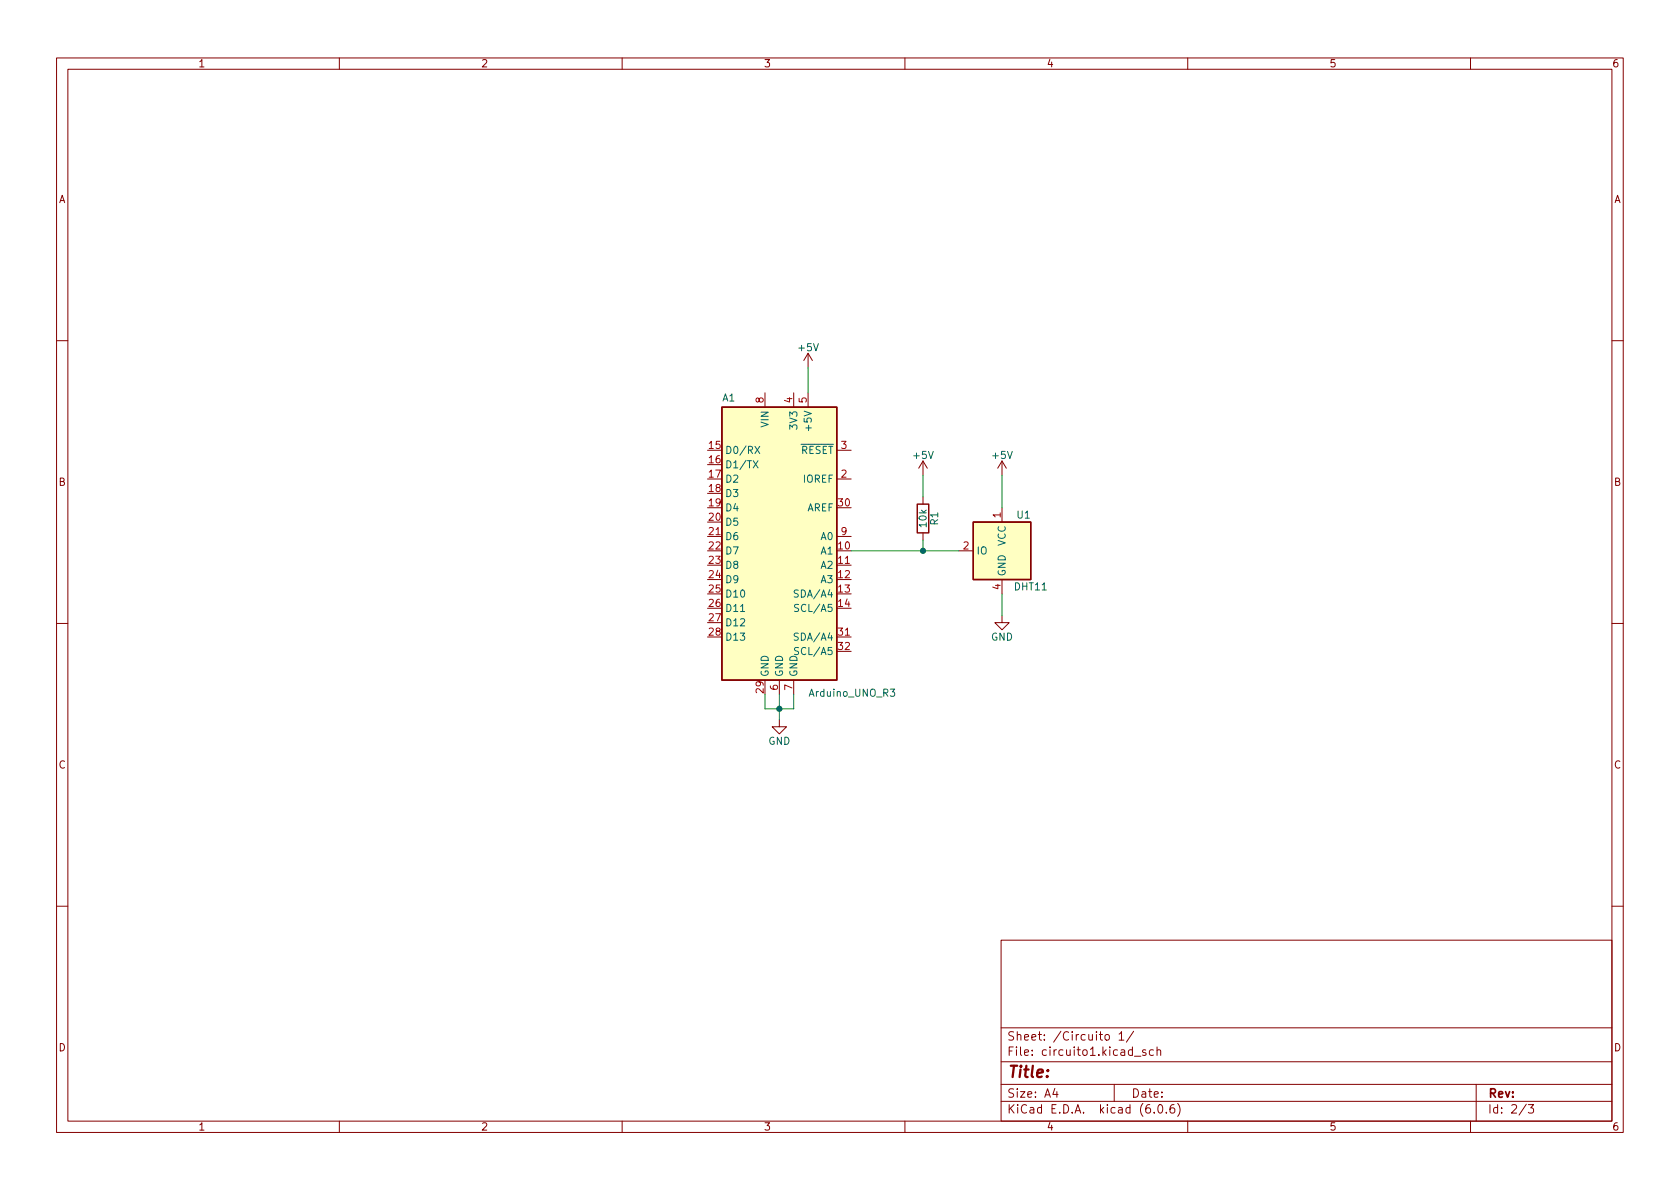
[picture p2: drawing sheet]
<svg xmlns="http://www.w3.org/2000/svg" width="297mm" height="210mm" viewBox="0 0 297 210" stroke-linecap="round" stroke-linejoin="round" font-family="sans-serif">
<g fill="none" stroke="#840000" stroke-width=".18">
<path d="M10 10.2h277v190.1h-277zM12 12.2h273v186.1h-273zM60 10.2v2M110 10.2v2M160 10.2v2M210 10.2v2M260 10.2v2M10 60.2h2M135.3 69.5v2.5M140.3 69.5v2.5M142.9 62.5v2.5M142.9 69.5v2.5"/>
<path d="M142.9 62.5l-.8 1.2M142.9 62.5l.7 1.2M148 79.6h2.5M285 60.2h2M125.1 94.9h2.5M148 99.9h2.5M148 84.7h2.5M148 94.9h2.5M163.2 81.5l-.8 1.3M163.2 81.5v2.6M163.2 87.9v1.2M163.2 94.2v1.3"/>
<path d="M163.2 81.5l.8 1.3M169.5 97.4h2.6M177.2 81.5v2.6M177.2 89.8v2.5M177.2 81.5l-.8 1.3M177.2 81.5l.7 1.3M10 110.2h2M148 112.6h2.5M177.2 108.8v1.3h1.2l-1.2 1.3-1.3-1.3h1.3M177.2 102.5v2.5M285 110.2h2M137.8 127.2v1.3h1.3l-1.3 1.3-1.3-1.3h1.3"/>
<path d="M137.8 120.3v2.5M140.3 120.3v2.5M10 160.2h2M177 166.3h108v32h-108zM285 160.2h2M60 198.3v2M110 198.3v2M160 198.3v2M177 194.8h108M177 191.8h108M177 187.8h108M177 181.8h108"/>
<path d="M186.5 192.5l-.4 1h1M186.9 193v1M195.4 183.1l.2-.2 .5 .2v.5l-.1 .3h-.4l-.2-.1zM197 191.8v3M197.9 182.9l.4-.5v1.5M197.9 183.9h.8M200.4 182.4l-1.3 1.9M200.6 186.8h1.1M202.6 185.7l-.4-.1-.2 .2 .1 .3 .5 .1v.4h-.6M203.9 185.7l-.4-.1-.3 .3v.4l.2 .3h.5M204.1 196.7v.1M204.6 185.8l.2-.2 .3 .1 .1 .9"/>
<path d="M204.6 185.1v1.5M204.9 195.4l.2-.1a.81 .81 0 0 1 .6 .7 .81 .81 0 0 1-.3 .8h-.2a.81 .81 0 0 1-.6-.6 .81 .81 0 0 1 .3-.8zM206.2 196.7v.1M207.6 195.3a.59 .59 0 0 0-.7 .7v.5l.1 .3h.4l.2-.1 .1-.5-.1-.2-.5-.1-.2 .3M208.2 195.1a1.72 1.72 0 0 1 0 2.3M210 198.3v2M260 198.3v2M261 191.8v6.5M269.9 195.3l-1.3 1.9M270.2 195.3h1l-.6 .6 .5 .1v.7l-.2 .1h-.5l-.2-.1"/>
</g>
<g fill="#ffffc2" stroke="#ffffc2" stroke-width=".18">
<path d="M172.1 92.3h10.1v10.2h-10.1z"/>
<path d="M127.6 72h20.4v48.3h-20.4z"/>
</g>
<path d="M127.6 72h20.4v48.3h-20.4zM162.2 89.1h2v5.1h-2zM172.1 92.3h10.1v10.2h-10.1z" fill="none" stroke="#840000" stroke-width=".25"/>
<path d="M133.5 78.9l.8 1.3M134.3 78.9l-.8 1.3M133.2 81.5l.8 1.2M134 81.5l-.8 1.2M130.9 108.1h.8M141.1 104.4l-.4-.1-.2 .1v.4l.5 .3 .1 .3-.2 .2-.5-.1M141.1 112l-.4-.1-.2 .2v.3l.5 .3 .1 .3-.2 .2h-.5M141.2 106.9h-.5l-.2 .1v.4l.6 .2 .1 .3-.2 .2h-.5M141.2 114.5h-.5l-.2 .1v.4l.6 .2 .1 .3-.2 .3-.5-.1M157.4 121.9h.8l-.4 .4 .3 .2v.5l-.1 .1-.6-.1" fill="none" stroke="#006464" stroke-width=".18"/>
<path d="M142.9 65v4.5M150.5 97.4h19M163.2 84.1v3.8M163.2 95.5v1.9M177.2 84.1v5.7M177.2 105v3.8M135.3 122.8v2.5h5v-2.5M137.8 122.8v4.4" fill="none" stroke="#009600" stroke-width=".18"/>
<g fill="#009600" stroke="#009600" stroke-width=".18">
<circle cx="163.2" cy="97.4" r=".46"/>
<circle cx="137.8" cy="125.3" r=".46"/>
</g>
<text font-size="2.8" fill="#840000" x="178" y="190.6">Title:</text>
<g font-size="2.1" fill="#840000">
<text x="178" y="184">Sheet: /Circuito 1/</text>
<text x="178" y="186.7">File: circuito1.kicad_sch</text>
<text x="178" y="196.9">KiCad E.D.A. kicad (6.0.6)</text>
<text x="178" y="194.1">Size: A4</text>
<text x="200" y="194.1">Date:</text>
<text x="263" y="194.1">Rev:</text>
<text x="263" y="196.9">Id: 2/3</text>
</g>
<g font-size="1.8" fill="#840000">
<text x="35" y="11.9">1</text>
<text x="85" y="11.9">2</text>
<text x="135" y="11.9">3</text>
<text x="185" y="11.9">4</text>
<text x="235" y="11.9">5</text>
<text x="285" y="11.9">6</text>
<text x="10.3" y="35.9">A</text>
<text x="285.3" y="35.9">A</text>
<text x="10.3" y="85.9">B</text>
<text x="285.3" y="85.9">B</text>
<text x="10.3" y="135.9">C</text>
<text x="285.3" y="135.9">C</text>
<text x="10.3" y="185.9">D</text>
<text x="285.3" y="185.9">D</text>
<text x="35" y="199.9">1</text>
<text x="85" y="199.9">2</text>
<text x="135" y="199.9">3</text>
<text x="185" y="199.9">4</text>
<text x="235" y="199.9">5</text>
<text x="285" y="199.9">6</text>
</g>
<g font-size="1.8" fill="#006464">
<text x="141.3" y="62.1">+5V</text>
<text x="127.7" y="71">A1</text>
<text x="135.9" y="75.5" transform="rotate(-90 135.9 75.5)">VIN</text>
<text x="141" y="75.7" transform="rotate(-90 141 75.7)">3V3</text>
<text x="143.5" y="75.7" transform="rotate(-90 143.5 75.7)">+5V</text>
<text x="128.1" y="80.3">D0/RX</text>
<text x="128.1" y="82.8">D1/TX</text>
<text x="140.2" y="80.3">~{RESET}</text>
<text x="161.6" y="81.1">+5V</text>
<text x="175.6" y="81.1">+5V</text>
<text x="128.1" y="85.3">D2</text>
<text x="128.1" y="87.9">D3</text>
<text x="142" y="85.3">IOREF</text>
<text x="128.1" y="90.4">D4</text>
<text x="128.1" y="93">D5</text>
<text x="128.1" y="95.5">D6</text>
<text x="142.6" y="90.4">AREF</text>
<text x="145.2" y="95.5">A0</text>
<text x="163.8" y="93.2" transform="rotate(-90 163.8 93.2)">10k</text>
<text x="165.9" y="92.8" transform="rotate(-90 165.9 92.8)">R1</text>
<text x="179.8" y="91.7">U1</text>
<text x="128.1" y="98">D7</text>
<text x="128.1" y="100.6">D8</text>
<text x="145.2" y="98">A1</text>
<text x="145.2" y="100.6">A2</text>
<text x="172.6" y="98">IO</text>
<text x="177.8" y="102" transform="rotate(-90 177.8 102)">GND</text>
<text x="177.8" y="96.6" transform="rotate(-90 177.8 96.6)">VCC</text>
<text x="128.1" y="103.1">D9</text>
<text x="128.1" y="105.7">D10</text>
<text x="141" y="105.7">SDA/A4</text>
<text x="145.2" y="103.1">A3</text>
<text x="179.4" y="104.4">DHT11</text>
<text x="128.1" y="108.2">D11</text>
<text x="128.1" y="110.7">D12</text>
<text x="128.1" y="113.3">D13</text>
<text x="141" y="113.3">SDA/A4</text>
<text x="141.2" y="108.2">SCL/A5</text>
<text x="175.2" y="113.3">GND</text>
<text x="135.9" y="119.8" transform="rotate(-90 135.9 119.8)">GND</text>
<text x="138.4" y="119.8" transform="rotate(-90 138.4 119.8)">GND</text>
<text x="141" y="119.8" transform="rotate(-90 141 119.8)">GND</text>
<text x="141.2" y="115.8">SCL/A5</text>
<text x="143.2" y="123.2">Arduino_UNO_R3</text>
<text x="135.8" y="131.7">GND</text>
</g>
<g font-size="1.8" fill="#a90000">
<text x="135" y="71.2" transform="rotate(-90 135 71.2)">8</text>
<text x="140.1" y="71.2" transform="rotate(-90 140.1 71.2)">4</text>
<text x="142.6" y="71.2" transform="rotate(-90 142.6 71.2)">5</text>
<text x="125.4" y="79.4">15</text>
<text x="125.4" y="81.9">16</text>
<text x="148.7" y="79.4">3</text>
<text x="125.4" y="84.4">17</text>
<text x="125.4" y="87">18</text>
<text x="125.4" y="89.5">19</text>
<text x="148.2" y="89.5">30</text>
<text x="148.7" y="84.4">2</text>
<text x="125.4" y="92.1">20</text>
<text x="125.4" y="94.6">21</text>
<text x="148.7" y="94.6">9</text>
<text x="176.9" y="91.5" transform="rotate(-90 176.9 91.5)">1</text>
<text x="125.4" y="97.1">22</text>
<text x="125.4" y="99.7">23</text>
<text x="148.2" y="97.1">10</text>
<text x="148.2" y="99.7">11</text>
<text x="170.3" y="97.1">2</text>
<text x="125.4" y="102.2">24</text>
<text x="125.4" y="104.8">25</text>
<text x="125.4" y="107.3">26</text>
<text x="148.2" y="102.2">12</text>
<text x="148.2" y="104.8">13</text>
<text x="148.2" y="107.3">14</text>
<text x="176.9" y="104.2" transform="rotate(-90 176.9 104.2)">4</text>
<text x="125.4" y="109.8">27</text>
<text x="125.4" y="112.4">28</text>
<text x="148.2" y="112.4">31</text>
<text x="148.2" y="114.9">32</text>
<text x="135" y="122.5" transform="rotate(-90 135 122.5)">29</text>
<text x="137.5" y="122" transform="rotate(-90 137.5 122)">6</text>
<text x="140.1" y="122" transform="rotate(-90 140.1 122)">7</text>
</g>
</svg>
